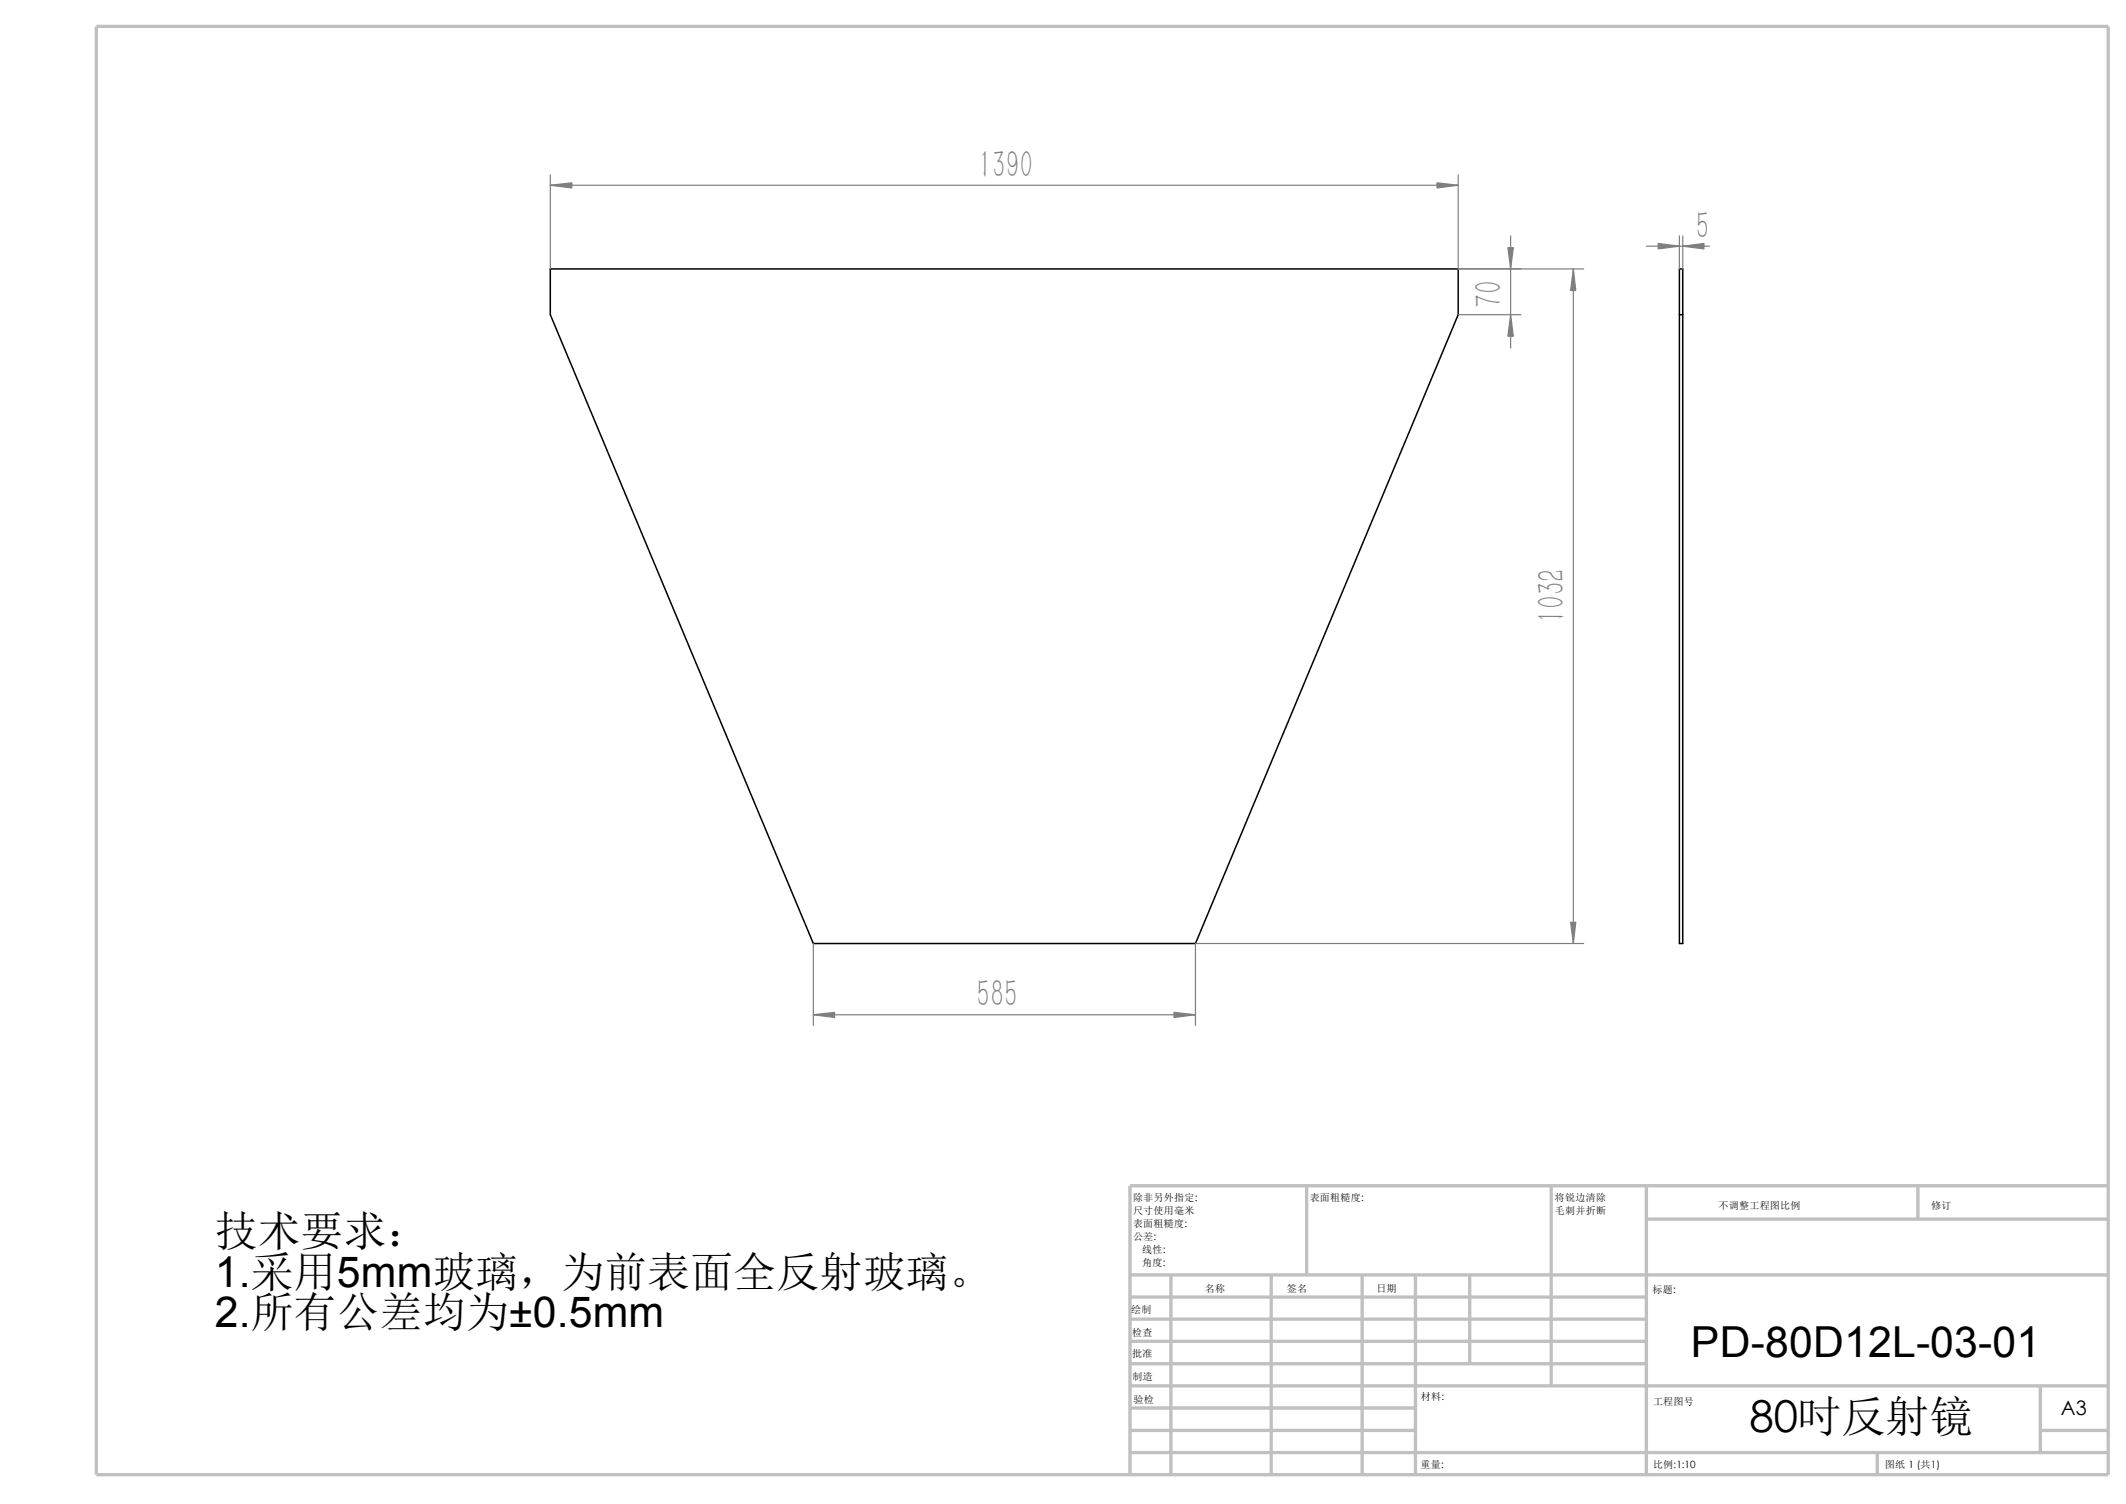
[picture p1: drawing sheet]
<svg xmlns="http://www.w3.org/2000/svg" width="297mm" height="210mm" viewBox="0 0 297 210" stroke-linecap="round" stroke-linejoin="round" font-family="sans-serif">
<g fill="none" stroke="#c0c0c0" stroke-width=".47">
<path d="M13.5 3.7h281v202.2h-281zM157.9 178h136.6M163.6 178v27.9M177.6 178v27.9M182.5 165.6v12.4M190.3 178v27.9M197.7 178v27.9M205.3 178v12.4M216.7 165.6v27.9M230 165.6v40.3M230 170.2h64.5M267.9 165.6v4.6"/>
<path d="M294.5 165.6h-136.6v40.3M157.9 190.4h72.1M157.9 187.3h72.1M157.9 184.2h72.1M157.9 181.1h72.1M157.9 199.7h39.8M157.9 196.6h39.8M157.9 193.5h136.6M285 199.7h9.5M285 193.5v9.3M157.9 202.8h136.6M262.3 202.8v3.1"/>
</g>
<path d="M76.9 37.5h126.8v6.4l-36.7 87.8h-53.4l-36.7-87.8zM234.6 37.5h.5v94.2h-.5zM234.6 43.9h.5" fill="none" stroke="#000" stroke-width=".21"/>
<path d="M76.9 24.4v13.1M76.9 25.9h126.8M203.7 24.4v13.1h17.5M211 32.9v15.7M219.8 37.5v94.2M230 34.4h8.8M234.6 32.9v4.6M235.1 32.9v4.6M203.7 43.9h8.8M113.6 131.7v11.5M221.2 131.7h-54.2v11.5M113.6 141.7h53.4" fill="none" stroke="#808080" stroke-width=".17"/>
<g fill="#808080" stroke="#808080" stroke-width=".17">
<path d="M235.1 34.4l2.9-.4v.8z"/>
<path d="M231.6 34l3 .4-3 .4z"/>
<path d="M211 43.9l.4 3h-.7z"/>
<path d="M210.7 34.6h.7l-.4 2.9z"/>
<path d="M164 141.4l3 .3-3 .4z"/>
<path d="M113.6 141.7l3-.3v.7z"/>
<path d="M200.7 25.5l3 .4-3 .3z"/>
<path d="M76.9 25.9l3-.4v.7z"/>
<path d="M219.8 37.5l.3 3.1h-.7z"/>
<path d="M219.4 128.8h.7l-.3 2.9z"/>
</g>
<text font-size="6.1" x="244.4" y="199.9">80吋反射镜</text>
<g font-size="6">
<text x="30" y="174">技术要求：</text>
<text x="30" y="179.7">1.采用5mm玻璃，为前表面全反射玻璃。</text>
<text x="30" y="185.3">2.所有公差均为±0.5mm</text>
<text x="236.2" y="189.5">PD-80D12L-03-01</text>
</g>
<g font-size="5.5" fill="#808080">
<text x="136.7" y="24.8">1390</text>
<text x="236.9" y="33.3">5</text>
<text x="209.8" y="43" transform="rotate(-90 209.8 43)">70</text>
<text x="218.6" y="87" transform="rotate(-90 218.6 87)">1032</text>
<text x="136.4" y="140.6">585</text>
</g>
<text font-size="2.8" x="287.9" y="197.6">A3</text>
<g font-size="1.4">
<text x="158.3" y="167.7">除非另外指定:</text>
<text x="183" y="167.7">表面粗糙度:</text>
<text x="217.2" y="167.6">将锐边清除</text>
<text x="158.3" y="169.5">尺寸使用毫米</text>
<text x="158.3" y="171.4">表面粗糙度:</text>
<text x="158.3" y="173.2">公差:</text>
<text x="217.2" y="169.5">毛刺并折断</text>
<text x="240.1" y="168.7">不调整工程图比例</text>
<text x="269.8" y="168.9">修订</text>
<text x="159.6" y="176.8">角度:</text>
<text x="159.6" y="175">线性:</text>
<text x="158" y="183.4">绘制</text>
<text x="168.3" y="180.4">名称</text>
<text x="179.8" y="180.4">签名</text>
<text x="192.3" y="180.4">日期</text>
<text x="230.8" y="180.6">标题:</text>
<text x="158.2" y="189.5">批准</text>
<text x="158.2" y="186.5">检查</text>
<text x="158.2" y="192.7">制造</text>
<text x="158.4" y="195.9">验检</text>
<text x="198.5" y="195.4">材料:</text>
<text x="230.9" y="196.2">工程图号</text>
<text x="198.5" y="204.9">重量:</text>
<text x="230.9" y="204.9">比例:1:10</text>
<text x="263.3" y="204.9">图纸 1 (共1)</text>
</g>
</svg>
